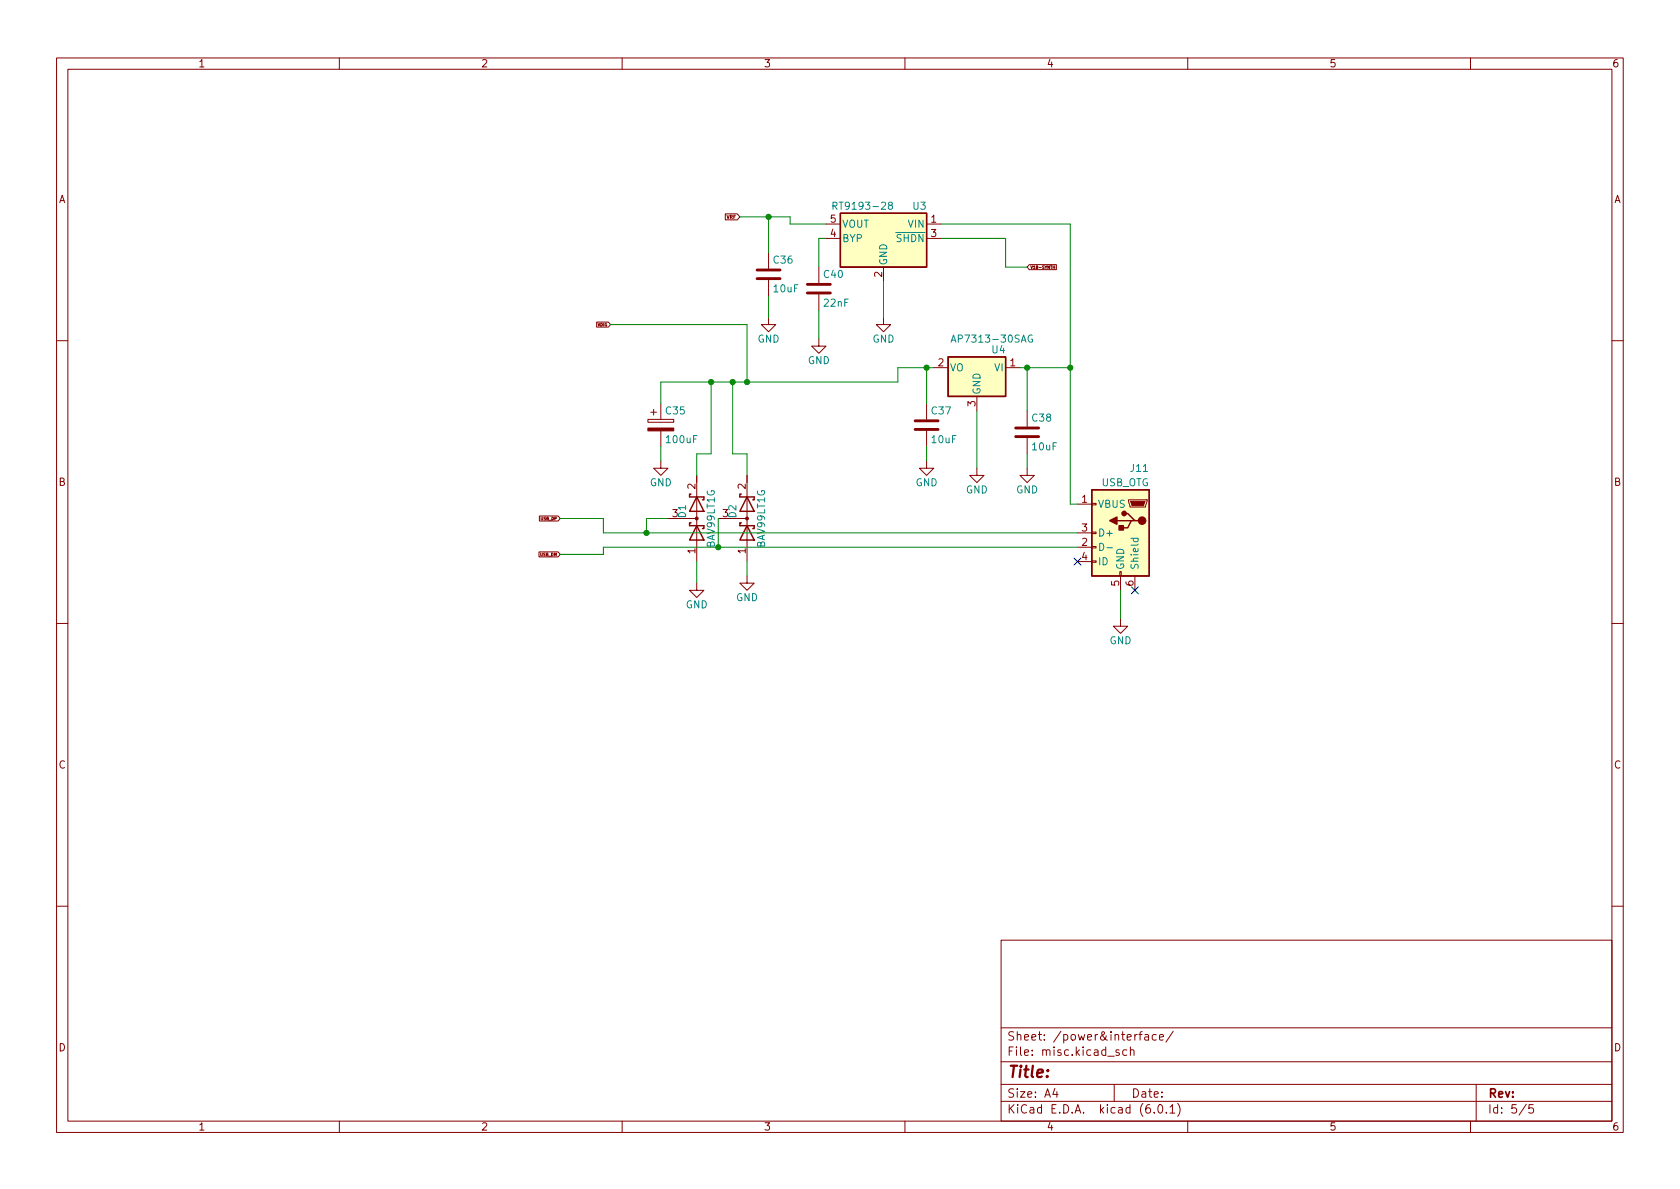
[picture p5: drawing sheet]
<svg xmlns="http://www.w3.org/2000/svg" width="297mm" height="210mm" viewBox="0 0 297 210" stroke-linecap="round" stroke-linejoin="round" font-family="sans-serif">
<g fill="none" stroke="#840000" stroke-width=".18">
<path d="M10 10.2h277v190.1h-277zM12 12.2h273v186.1h-273zM60 10.2v2M110 10.2v2M160 10.2v2M210 10.2v2M260 10.2v2M128.2 37.8h2.2l.4 .5-.4 .6h-2.2zM146 39.6h2.6M163.8 39.6h2.6M105.5 57h2.1l.3 .4-.3 .4h-2.1zM135.9 56.1v1.3h1.3l-1.3 1.3-1.3-1.3h1.3"/>
<path d="M135.9 44.7v2.8M135.9 49.5v2.8M144.8 59.9v1.3h1.2l-1.2 1.3-1.3-1.3h1.3M144.8 47.2v2.8M144.8 52.1v2.8M146 42.2h2.6M156.2 56.1v1.3h1.3l-1.3 1.3-1.3-1.3h1.3M156.2 47.2v2.6M163.8 42.2h2.6M182 46.8h4.8v.9h-4.8l-.4-.5zM186.2 47.2h.3M186.5 47v.5"/>
<path d="M10 60.2h2M114.6 74.2h4.5v.5h-4.5zM115.1 72.9h1M115.6 72.4v1M116.8 71.4v2.8M116.8 76.2v2.8M163.8 71.4v2.8M163.8 76.2v2.8M165.1 65h2.5M172.7 70.1v2.5M177.8 65h2.5M181.6 72.6v2.8"/>
<path d="M181.6 77.5v2.8M285 60.2h2M95.3 97.6h3.4l.4 .4-.4 .5h-3.4zM95.4 91.2h3.3l.4 .5-.4 .4h-3.3zM116.8 81.5v1.3h1.3l-1.3 1.3-1.2-1.3h1.2M118.1 91.7h5.1M123.2 84.1v15.2M127 91.7h5.1M132.1 84.1v15.2M163.8 81.5v1.3h1.3l-1.3 1.3-1.2-1.3h1.2M172.7 82.8v1.3h1.3l-1.3 1.2-1.3-1.2h1.3M181.6 82.8v1.3h1.3l-1.3 1.2-1.3-1.2h1.3"/>
<path d="M190.5 89.1h2.5M190.5 96.8h2.5M190.5 94.2h2.5M190.5 99.3h2.5M193 99.2h.8v.2h-.8zM193 96.6h.8v.3h-.8zM193 94.1h.8v.3h-.8zM193 89h.8v.3h-.8zM199.5 88.4h3.3v.2l-.2 1.1h-2.8zM10 110.2h2M123.2 103.1v1.3h1.3l-1.3 1.3-1.3-1.3h1.3M132.1 101.8v1.3h1.2l-1.2 1.3-1.3-1.3h1.3"/>
<path d="M198 101.1h.2v.7h-.2zM198.1 109.5v1.2h1.3l-1.3 1.3-1.3-1.3h1.3M198.1 101.8v2.6M200.7 101.8v2.6M285 110.2h2M10 160.2h2M177 166.3h108v32h-108zM285 160.2h2M60 198.3v2M110 198.3v2M160 198.3v2M177 194.8h108"/>
<path d="M177 191.8h108M177 187.8h108M177 181.8h108M186.5 192.5l-.4 1h1M186.9 193v1M197 191.8v3M197.9 185.7l-.4-.1-.2 .2 .1 .3 .5 .1v.4h-.6M199.2 185.7l-.4-.1-.3 .3v.4l.1 .3h.6M199.9 185.8l.2-.2 .3 .1 .1 .9M199.9 185.1v1.5M201.4 182.9h.5M201.9 182.4l-.3 .2v1.3"/>
<path d="M202.4 183h.6l.1 .9M203.1 183.3l-.5 .1a.29 .29 0 0 0-.2 .2 .29 .29 0 0 0 .2 .3h.5M204.1 196.7v.1M204.4 183l-.4-.1-.3 .3v.4l.2 .3h.5M204.9 195.4l.2-.1a.81 .81 0 0 1 .6 .7 .81 .81 0 0 1-.3 .8h-.2a.81 .81 0 0 1-.6-.6 .81 .81 0 0 1 .3-.8zM205 183.4l.7-.1-.1-.3-.4-.1-.2 .2 .1 .8h.5M206.2 196.7v.1M206.9 195.8l.4-.5v1.5M206.9 196.8h.8M207.4 182.4l-1.3 1.9M208.2 195.1a1.72 1.72 0 0 1 0 2.3M210 198.3v2"/>
<path d="M260 198.3v2M261 191.8v6.5M269.9 195.3l-1.3 1.9M271.1 195.3h-.7l-.1 .7 .2-.1 .5 .1 .2 .2-.1 .5-.2 .1-.6-.1"/>
</g>
<path d="M133.9 49.3h4M133.9 47.7h4M142.7 51.8h4.1M142.7 50.3h4.1M161.8 75.9h4.1M161.8 74.4h4.1M179.6 77.2h4M179.6 75.7h4" fill="none" stroke="#840000" stroke-width=".51"/>
<g fill="none" stroke="#840000" stroke-width=".25">
<path d="M148.6 37.7h15.2v9.5h-15.2zM167.6 63.1h10.2v7h-10.2zM122.2 92.5h-.3v.5h2.6v.5h-.3M122.2 87.4h-.3v.5h2.6v.5h-.3M123.2 93l1.3 2.5h-2.6zM123.2 87.9l1.3 2.5h-2.6zM131.1 92.5h-.3v.5h2.5v.5h-.2M131.1 87.4h-.3v.5h2.5v.5h-.2M132.1 93l1.2 2.5h-2.5zM132.1 87.9l1.2 2.5h-2.5zM193 86.6h10.2v15.2h-10.2zM197.5 92.1h2.5"/>
<path d="M198.8 90.8h.6l1.3 1.3h.6M200.7 92.1h-.7l-.6 1.2h-1.3"/>
</g>
<g fill="#840000" stroke="#840000" stroke-width=".18">
<path d="M199.9 88.6h2.5l-.2 .8h-2z"/>
<path d="M114.6 75.7h4.5v.5h-4.5z"/>
<circle cx="132.1" cy="91.7" r=".25"/>
<circle cx="123.2" cy="91.7" r=".25"/>
</g>
<g fill="#ffffc2" stroke="#ffffc2" stroke-width=".18">
<path d="M193 86.6h10.2v15.2h-10.2z"/>
<path d="M167.6 63.1h10.2v7h-10.2z"/>
<path d="M148.6 37.7h15.2v9.5h-15.2z"/>
</g>
<g fill="#840000" stroke="#840000" stroke-width=".25">
<path d="M196.2 92.1l1.3-.7v1.3z"/>
<path d="M197.9 93h.7v.7h-.7z"/>
<circle cx="201.9" cy="92.1" r=".63"/>
<circle cx="198.8" cy="90.8" r=".38"/>
</g>
<path d="M147.3 36.4h.6l.1-.2-.1-.3-.6-.2v1.3M147.6 36.4l.4 .6M157.3 36.3l-.2-.2v-.2l.2-.2 .4 .1 .1 .2-.1 .2-.5 .2-.1 .1v.3l.2 .2h.4l.1-.2v-.3l-.2-.2M182.5 59.3a.59 .59 0 0 0-.7 .6 .59 .59 0 0 0 .7 .6l.1-.5h-.3M168.2 60.5l.4-1.3 .4 1.3M168.3 60.1h.6M194.4 96.1a.64 .64 0 0 1 .8 .6 .64 .64 0 0 1-.8 .6zM195.7 96.9h1M200 95.2h1.2M200.4 95.2v.4l.2 .2 .6-.1v-.5" fill="none" stroke="#008484" stroke-width=".18"/>
<g fill="none" stroke="#008400" stroke-width=".18">
<path d="M130.8 38.3h8.9v1.3h6.3M135.9 38.3v6.4M166.4 39.6h22.8v49.5h1.3M107.9 57.4h24.2v10.2M135.9 52.3v3.8M144.8 54.9v5M146 42.2h-1.2v5M156.2 49.8v6.3M166.4 42.2h11.4v5h3.8M116.8 79v2.5M125.7 67.6v12.7h-2.5v3.8M129.5 67.6v12.7h2.6v3.8"/>
<path d="M163.8 65v6.4M163.8 79v2.5M165.1 65h-6.4v2.6h-41.9v3.8M172.7 72.6v10.2M180.3 65h8.9M181.6 65v7.6M99.1 91.7h7.6v2.5h83.8M118.1 91.7h-3.8v2.5M123.2 99.3v3.8M127 91.7v5.1M132.1 99.3v2.5M181.6 80.3v2.5"/>
<path d="M190.5 96.8h-83.8v1.2h-7.6M198.1 104.4v5.1"/>
</g>
<path d="M189.9 98.7l1.2 1.2M191.1 98.7l-1.2 1.2M200.1 103.8l1.2 1.2M201.3 103.8l-1.2 1.2" fill="none" stroke="#000084" stroke-width=".18"/>
<g fill="#008400" stroke="#008400" stroke-width=".18">
<circle cx="163.8" cy="65" r=".46"/>
<circle cx="181.6" cy="65" r=".46"/>
<circle cx="189.2" cy="65" r=".46"/>
<circle cx="114.3" cy="94.2" r=".46"/>
<circle cx="127" cy="96.8" r=".46"/>
<circle cx="135.9" cy="38.3" r=".46"/>
<circle cx="132.1" cy="67.6" r=".46"/>
<circle cx="129.5" cy="67.6" r=".46"/>
<circle cx="125.7" cy="67.6" r=".46"/>
</g>
<text font-size="2.8" fill="#840000" x="178" y="190.6">Title:</text>
<g font-size="2.1" fill="#840000">
<text x="178" y="184">Sheet: /power&amp;interface/</text>
<text x="178" y="186.7">File: misc.kicad_sch</text>
<text x="178" y="196.9">KiCad E.D.A. kicad (6.0.1)</text>
<text x="178" y="194.1">Size: A4</text>
<text x="200" y="194.1">Date:</text>
<text x="263" y="194.1">Rev:</text>
<text x="263" y="196.9">Id: 5/5</text>
</g>
<g font-size="1.8" fill="#840000">
<text x="35" y="11.9">1</text>
<text x="85" y="11.9">2</text>
<text x="135" y="11.9">3</text>
<text x="185" y="11.9">4</text>
<text x="235" y="11.9">5</text>
<text x="285" y="11.9">6</text>
<text x="10.3" y="35.9">A</text>
<text x="285.3" y="35.9">A</text>
<text x="146.8" y="41.9">4</text>
<text x="146.8" y="39.4">5</text>
<text x="164.6" y="39.4">1</text>
<text x="164.6" y="41.9">3</text>
<text x="156" y="49" transform="rotate(-90 156 49)">2</text>
<text x="165.9" y="64.8">2</text>
<text x="178.6" y="64.8">1</text>
<text x="172.5" y="71.9" transform="rotate(-90 172.5 71.9)">3</text>
<text x="10.3" y="85.9">B</text>
<text x="122.9" y="86.5" transform="rotate(-90 122.9 86.5)">2</text>
<text x="131.8" y="86.5" transform="rotate(-90 131.8 86.5)">2</text>
<text x="191.3" y="88.9">1</text>
<text x="285.3" y="85.9">B</text>
<text x="118.9" y="91.4">3</text>
<text x="127.8" y="91.4">3</text>
<text x="191.3" y="94">3</text>
<text x="122.9" y="97.9" transform="rotate(-90 122.9 97.9)">1</text>
<text x="131.8" y="97.9" transform="rotate(-90 131.8 97.9)">1</text>
<text x="191.3" y="96.5">2</text>
<text x="191.3" y="99.1">4</text>
<text x="197.9" y="103.6" transform="rotate(-90 197.9 103.6)">5</text>
<text x="200.4" y="103.6" transform="rotate(-90 200.4 103.6)">6</text>
<text x="10.3" y="135.9">C</text>
<text x="285.3" y="135.9">C</text>
<text x="10.3" y="185.9">D</text>
<text x="285.3" y="185.9">D</text>
<text x="35" y="199.9">1</text>
<text x="85" y="199.9">2</text>
<text x="135" y="199.9">3</text>
<text x="185" y="199.9">4</text>
<text x="235" y="199.9">5</text>
<text x="285" y="199.9">6</text>
</g>
<g font-size="1.8" fill="#008484">
<text x="148.1" y="37.1">RT9193-28</text>
<text x="148.8" y="40.3">VOUT</text>
<text x="160.6" y="40.3">VIN</text>
<text x="161.4" y="37.1">U3</text>
<text x="136.8" y="46.6">C36</text>
<text x="148.8" y="42.8">BYP</text>
<text x="156.8" y="47" transform="rotate(-90 156.8 47)">GND</text>
<text x="157.2" y="42.8">~{SHDN}</text>
<text x="136.9" y="51.7">10uF</text>
<text x="145.7" y="49.1">C40</text>
<text x="145.8" y="54.2">22nF</text>
<text x="133.9" y="60.6">GND</text>
<text x="142.8" y="64.4">GND</text>
<text x="154.2" y="60.6">GND</text>
<text x="167.9" y="65.7">VO</text>
<text x="169" y="60.6">AP7313-30SAG</text>
<text x="175.4" y="62.5">U4</text>
<text x="175.9" y="65.7">VI</text>
<text x="173.4" y="69.8" transform="rotate(-90 173.4 69.8)">GND</text>
<text x="117.8" y="73.3">C35</text>
<text x="164.8" y="73.3">C37</text>
<text x="182.5" y="74.5">C38</text>
<text x="117.9" y="78.4">100uF</text>
<text x="164.8" y="78.4">10uF</text>
<text x="182.6" y="79.6">10uF</text>
<text x="200" y="83.4">J11</text>
<text x="114.9" y="86">GND</text>
<text x="161.9" y="86">GND</text>
<text x="170.8" y="87.2">GND</text>
<text x="179.6" y="87.2">GND</text>
<text x="194.1" y="89.8">VBUS</text>
<text x="194.7" y="86">USB_OTG</text>
<text x="121.3" y="91.5" transform="rotate(-90 121.3 91.5)">D1</text>
<text x="130.2" y="91.5" transform="rotate(-90 130.2 91.5)">D2</text>
<text x="194.1" y="94.9">D+</text>
<text x="126.4" y="96.8" transform="rotate(-90 126.4 96.8)">BAV99LT1G</text>
<text x="135.3" y="96.8" transform="rotate(-90 135.3 96.8)">BAV99LT1G</text>
<text x="194.1" y="99.9">ID</text>
<text x="198.8" y="100.8" transform="rotate(-90 198.8 100.8)">GND</text>
<text x="201.3" y="100.8" transform="rotate(-90 201.3 100.8)">Shield</text>
<text x="121.2" y="107.6">GND</text>
<text x="130.1" y="106.3">GND</text>
<text x="196.2" y="113.9">GND</text>
</g>
<text font-size=".8" fill="#840000" x="128.5" y="38.7">VRF</text>
<g font-size=".7" fill="#840000">
<text x="182.1" y="47.5">V18-SYNTH</text>
<text x="105.7" y="57.7">VDIG</text>
<text x="95.7" y="92">USB_DP</text>
<text x="95.6" y="98.3">USB_DM</text>
</g>
</svg>
